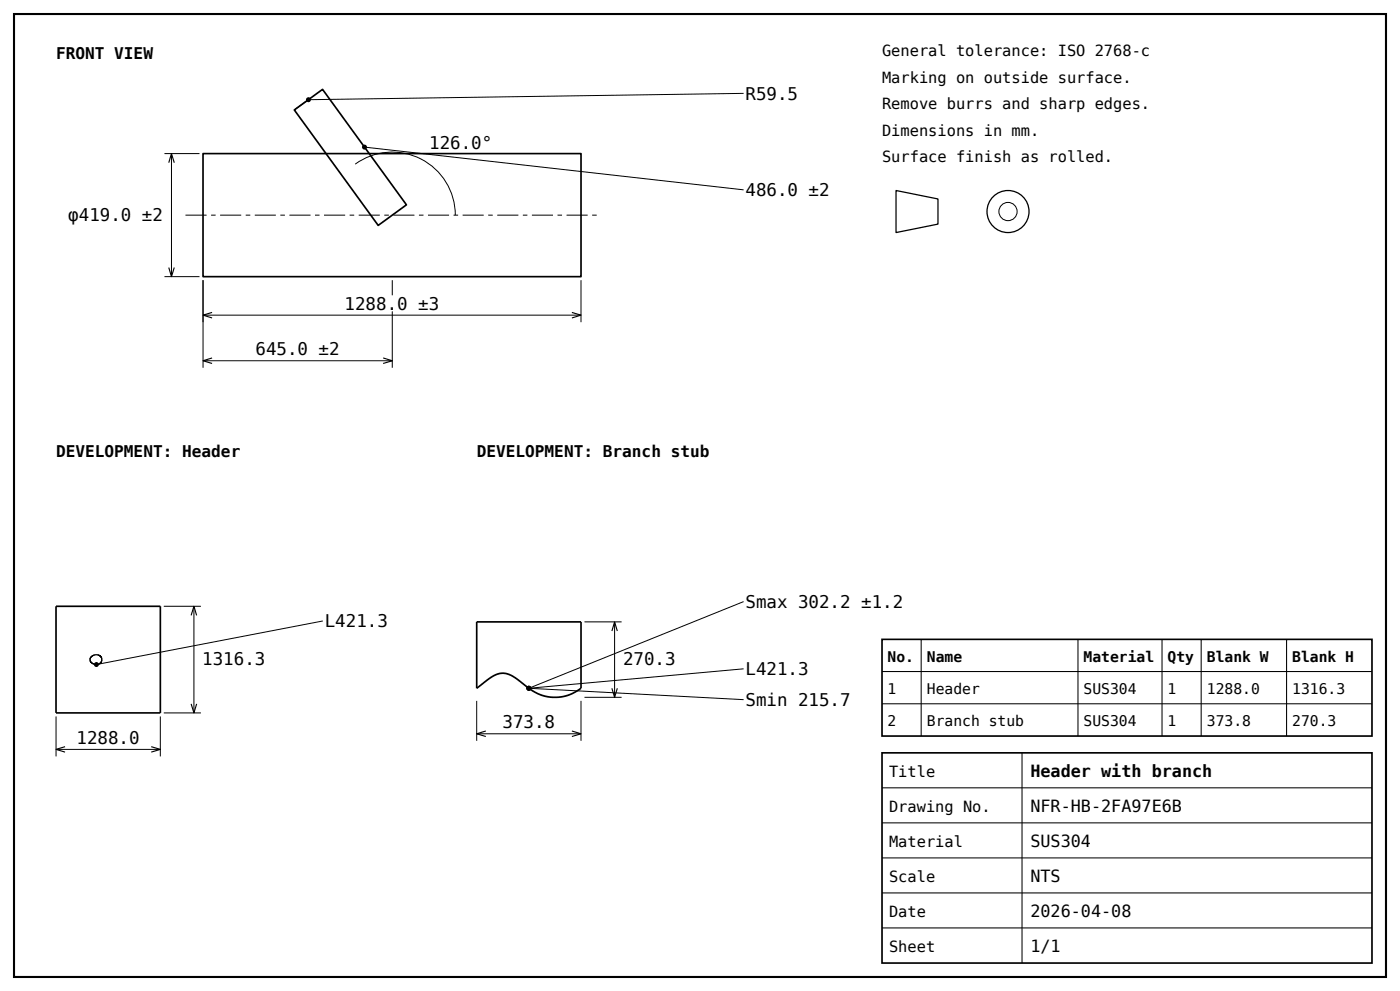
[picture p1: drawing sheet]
<svg xmlns="http://www.w3.org/2000/svg" width="492mm" height="348mm" viewBox="0 0 492 348" stroke-linecap="round" stroke-linejoin="round" font-family="sans-serif">
<path d="M4.9 4.9h482v338.1h-482z" fill="none" stroke="#000" stroke-width=".74" stroke-linecap="butt"/>
<path d="M314.8 66.9l14.7 2.9v8.9l-14.7 3z" fill="none" stroke="#000" stroke-width=".44"/>
<circle cx="354.1" cy="74.3" r="7.4" fill="none" stroke="#000" stroke-width=".45"/>
<g fill="none" stroke="#000" stroke-width=".35">
<path d="M57.8 53.9h12.3M60.2 53.9v43.2M124.8 57.6a22.1 22.1 0 0 1 35.2 17.9M57.8 97.1h12.3M71.3 98.4v30.7M137.8 98.4v5.3M204.1 98.4v14.7M71.3 110.6h132.8M137.8 109.3v19.8M71.3 126.7h66.5"/>
<circle cx="354.1" cy="74.3" r="3.2"/>
</g>
<path d="M103.4 38.6l9.9-7.2 29.5 40.5-9.9 7.2zM71.3 53.9h132.8v43.2h-132.8zM309.9 224.5h172.1v33.9h-172.1zM309.9 264.3h172.1v73.8h-172.1z" fill="none" stroke="#000" stroke-width=".59"/>
<g fill="none" stroke="#000" stroke-width=".37">
<path d="M309.9 235.8h172.1M323.6 224.5v33.9M378.7 224.5v33.9M408.3 224.5v33.9M422 224.5v33.9M452 224.5v33.9M309.9 247.1h172.1M309.9 276.6h172.1M359.1 264.3v73.8M309.9 288.9h172.1M309.9 301.2h172.1M309.9 313.5h172.1"/>
<path d="M309.9 325.8h172.1"/>
</g>
<path d="M65.2 75.5h145.1" fill="none" stroke="#000" stroke-width=".35" stroke-dasharray="7.4 1.6 1.6 1.6" stroke-linecap="butt"/>
<path d="M59.3 57.1l.9-3.2 1 3.2M59.3 93.9l.9 3.2 1-3.2M74.5 109.7l-3.2 .9 3.2 1M200.9 109.7l3.2 .9-3.2 1M74.5 125.7l-3.2 1 3.2 .9M134.6 125.7l3.2 1-3.2 .9" fill="none" stroke="#000" stroke-width=".39"/>
<path d="M103.4 38.6l5-3.6zM108.4 35l152.8-2.2zM128.1 51.6l133.1 15z" fill="#000" stroke="#000" stroke-width=".35"/>
<g fill="#000">
<circle cx="108.4" cy="35" r=".87"/>
<circle cx="128.1" cy="51.6" r=".87"/>
</g>
<path d="M150.3 46.9h23.2v6.5h-23.2z" fill="#fff"/>
<path d="M19.7 212.9h36.6v37.4h-36.6zM167.5 218.3h36.6v23.3l-3.1 1.9-2.7 1-2.5 .3-3.6-.2-2.4-.7-2.1-1-7.3-5.4-2-.9-1.4-.2-1.9 .2-1.8 .7-5.8 4.3z" fill="none" stroke="#000" stroke-width=".59"/>
<path d="M32 230.6l1.3-.7 1.4 .1 1 .9v1.3l-.4 .6-.9 .5-1.7-.3-1.1-1.1v-.7z" fill="none" stroke="#000" stroke-width=".44"/>
<path d="M57.5 212.9h13.1M68.1 212.9v37.4M205.3 218.3h13.1M215.9 218.3v26.5M19.7 251.5v14.1M56.3 251.5v14.1M57.5 250.3h13.1M167.5 246.1v14M167.5 257.6h36.6M204.1 246.1v14M205.3 244.8h13.1M19.7 263.1h36.6" fill="none" stroke="#000" stroke-width=".35"/>
<path d="M67.2 216.1l.9-3.2 1 3.2M215 221.5l.9-3.2 1 3.2M67.2 247.1l.9 3.2 1-3.2M170.7 256.6l-3.2 1 3.2 1M200.9 256.6l3.2 1-3.2 1M215 241.6l.9 3.2 1-3.2M22.9 262.1l-3.2 1 3.2 1M53.1 262.1l3.2 1-3.2 1" fill="none" stroke="#000" stroke-width=".39"/>
<path d="M33.9 233.3l79.5-15.3zM185.8 241.6l75.4-30.4zM185.8 241.6l75.4-6.8zM185.8 241.6l75.4 4z" fill="#000" stroke="#000" stroke-width=".35"/>
<g fill="#000">
<circle cx="33.9" cy="233.3" r=".87"/>
<circle cx="185.8" cy="241.6" r=".87"/>
</g>
<g font-size="6.1">
<text x="261.9" y="35">R59.5</text>
<text x="150.8" y="52.1">126.0°</text>
<text x="261.9" y="68.9">486.0 ±2</text>
<text x="24" y="77.5">φ419.0 ±2</text>
<text x="121.1" y="108.7">1288.0 ±3</text>
<text x="89.8" y="124.7">645.0 ±2</text>
<text x="261.9" y="213.4">Smax 302.2 ±1.2</text>
<text x="114.1" y="220.2">L421.3</text>
<text x="71.1" y="233.6">1316.3</text>
<text x="218.9" y="233.6">270.3</text>
<text x="261.9" y="237">L421.3</text>
<text x="261.9" y="247.9">Smin 215.7</text>
<text x="176.6" y="255.6">373.8</text>
<text x="26.9" y="261.1">1288.0</text>
</g>
<g font-size="5.9">
<text x="362" y="272.9">Header with branch</text>
<text x="362" y="285.2">NFR-HB-2FA97E6B</text>
<text x="362" y="297.5">SUS304</text>
<text x="362" y="309.8">NTS</text>
<text x="362" y="322.1">2026-04-08</text>
<text x="362" y="334.4">1/1</text>
</g>
<g font-size="5.7">
<text x="19.7" y="20.7">FRONT VIEW</text>
<text x="19.7" y="160.5">DEVELOPMENT: Header</text>
<text x="167.5" y="160.5">DEVELOPMENT: Branch stub</text>
</g>
<g font-size="5.4">
<text x="309.9" y="19.7">General tolerance: ISO 2768-c</text>
<text x="309.9" y="29">Marking on outside surface.</text>
<text x="309.9" y="38.4">Remove burrs and sharp edges.</text>
<text x="309.9" y="47.7">Dimensions in mm.</text>
<text x="309.9" y="57">Surface finish as rolled.</text>
<text x="312.3" y="272.7">Title</text>
<text x="312.3" y="285">Drawing No.</text>
<text x="312.3" y="297.3">Material</text>
<text x="312.3" y="309.6">Scale</text>
<text x="312.3" y="321.9">Date</text>
<text x="312.3" y="334.1">Sheet</text>
</g>
<g font-size="5.2">
<text x="311.8" y="232.3">No.</text>
<text x="325.6" y="232.3">Name</text>
<text x="380.7" y="232.3">Material</text>
<text x="410.2" y="232.3">Qty</text>
<text x="424" y="232.3">Blank W</text>
<text x="454" y="232.3">Blank H</text>
<text x="311.8" y="243.7">1</text>
<text x="325.6" y="243.7">Header</text>
<text x="380.7" y="243.7">SUS304</text>
<text x="410.2" y="243.7">1</text>
<text x="424" y="243.7">1288.0</text>
<text x="454" y="243.7">1316.3</text>
<text x="311.8" y="255">2</text>
<text x="325.6" y="255">Branch stub</text>
<text x="380.7" y="255">SUS304</text>
<text x="410.2" y="255">1</text>
<text x="424" y="255">373.8</text>
<text x="454" y="255">270.3</text>
</g>
</svg>
